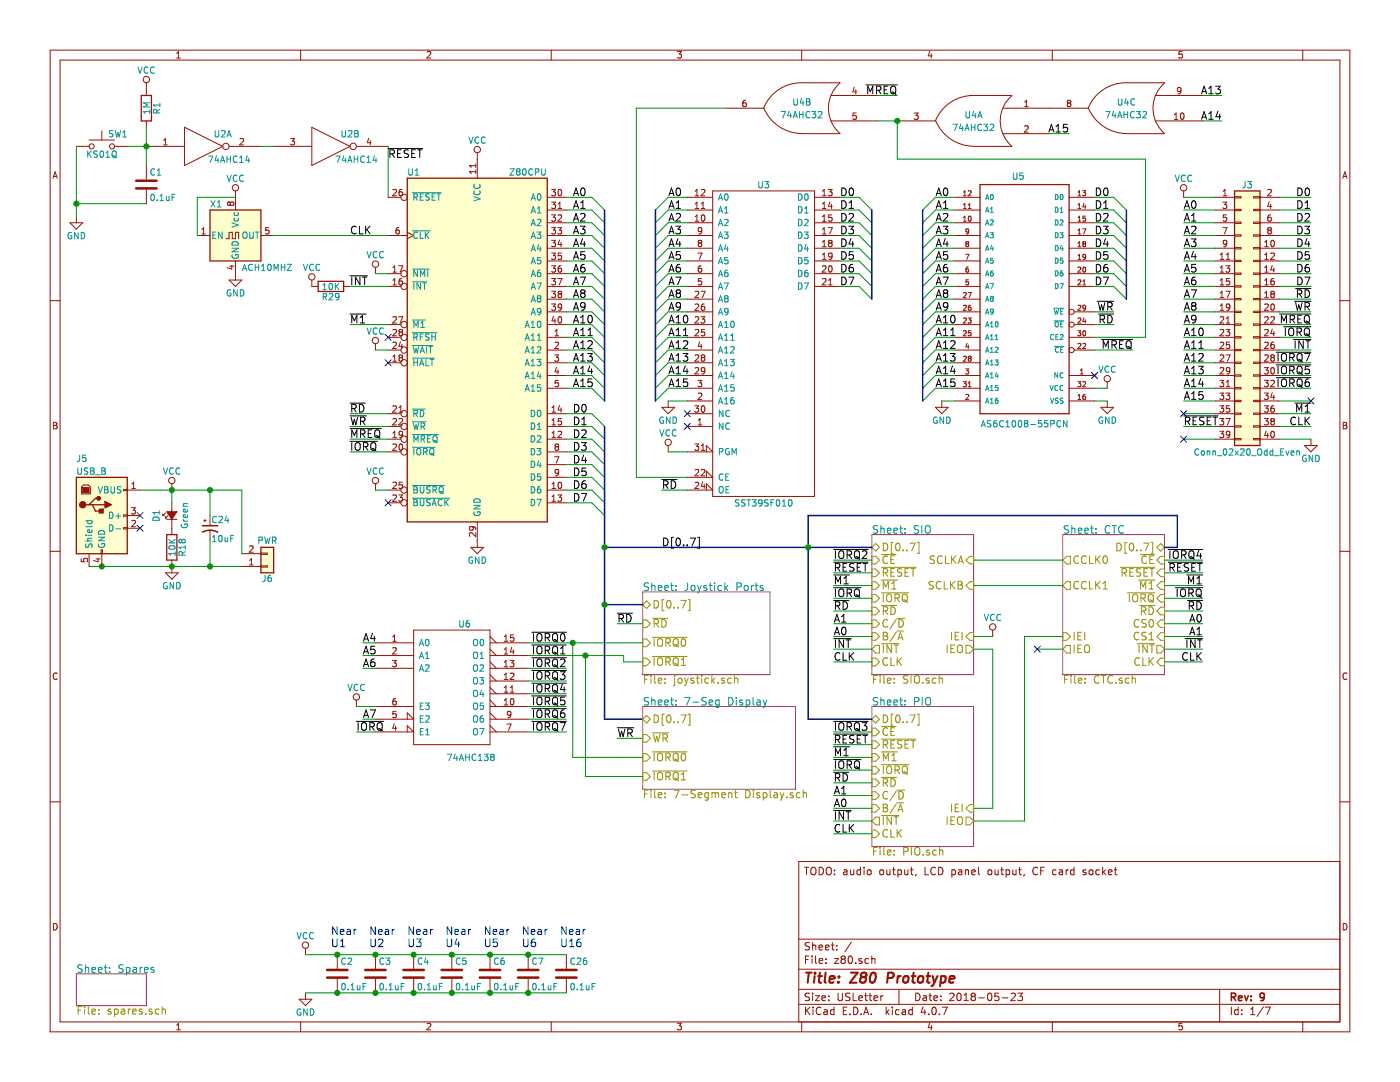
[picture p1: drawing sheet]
EESchema Schematic File Version 2
LIBS:power
LIBS:device
LIBS:transistors
LIBS:conn
LIBS:linear
LIBS:regul
LIBS:74xx
LIBS:cmos4000
LIBS:adc-dac
LIBS:memory
LIBS:xilinx
LIBS:microcontrollers
LIBS:dsp
LIBS:microchip
LIBS:analog_switches
LIBS:motorola
LIBS:texas
LIBS:intel
LIBS:audio
LIBS:interface
LIBS:digital-audio
LIBS:philips
LIBS:display
LIBS:cypress
LIBS:siliconi
LIBS:opto
LIBS:atmel
LIBS:contrib
LIBS:valves
LIBS:Zilog
LIBS:Oscillators
LIBS:switches
LIBS:headquarters
LIBS:z80-cache
EELAYER 25 0
EELAYER END
$Descr USLetter 11000 8500
encoding utf-8
Sheet 1 7
Title "Z80 Prototype"
Date "2018-05-23"
Rev "9"
Comp ""
Comment1 ""
Comment2 ""
Comment3 ""
Comment4 "TODO: audio output, LCD panel output, CF card socket"
$EndDescr
$Comp
L Z80CPU U1
U 1 1
P 3750 2750
F 0 "U1" H 3200 4150 50  0000 L CNN
F 1 "Z80CPU" H 4000 4150 50  0000 L CNN
F 2 "Housings_DIP:DIP-40_W15.24mm_Socket_LongPads" H 3750 3150 50  0001 C CNN
F 3 "" H 3750 3150 50  0001 C CNN
	1    3750 2750
	1    0    0    -1  
$EndComp
$Comp
L GND #PWR01
U 1 1
P 3750 4250
F 0 "#PWR01" H 3750 4000 50  0001 C CNN
F 1 "GND" H 3750 4100 50  0000 C CNN
F 2 "" H 3750 4250 50  0001 C CNN
F 3 "" H 3750 4250 50  0001 C CNN
	1    3750 4250
	1    0    0    -1  
$EndComp
$Comp
L CXO_DIP8 X1
U 1 1
P 1850 1850
F 0 "X1" H 1650 2100 50  0000 L CNN
F 1 "ACH10MHZ" H 1900 1600 50  0000 L CNN
F 2 "Oscillators:Oscillator_DIP-8" H 2300 1500 50  0001 C CNN
F 3 "http://www.abracon.com/Oscillators/ACH.pdf" H 1750 1850 50  0001 C CNN
	1    1850 1850
	1    0    0    -1  
$EndComp
$Comp
L SW_Push SW1
U 1 1
P 800 1150
F 0 "SW1" H 850 1250 50  0000 L CNN
F 1 "KS01Q" H 800 1090 50  0000 C CNN
F 2 "z80_footprints:KS-01Q-02" H 800 1350 50  0001 C CNN
F 3 "" H 800 1350 50  0001 C CNN
	1    800  1150
	1    0    0    -1  
$EndComp
$Comp
L 74HC14 U2
U 1 1
P 1600 1150
F 0 "U2" H 1750 1250 50  0000 C CNN
F 1 "74AHC14" H 1800 1050 50  0000 C CNN
F 2 "Housings_DIP:DIP-14_W7.62mm_LongPads" H 1600 1150 50  0001 C CNN
F 3 "http://www.ti.com/lit/ds/symlink/sn74ahc14.pdf" H 1600 1150 50  0001 C CNN
	1    1600 1150
	1    0    0    -1  
$EndComp
$Comp
L GND #PWR02
U 1 1
P 600 1700
F 0 "#PWR02" H 600 1450 50  0001 C CNN
F 1 "GND" H 600 1550 50  0000 C CNN
F 2 "" H 600 1700 50  0001 C CNN
F 3 "" H 600 1700 50  0001 C CNN
	1    600  1700
	1    0    0    -1  
$EndComp
$Comp
L C C1
U 1 1
P 1150 1450
F 0 "C1" H 1175 1550 50  0000 L CNN
F 1 "0.1uF" H 1175 1350 50  0000 L CNN
F 2 "Capacitors_THT:C_Disc_D4.3mm_W1.9mm_P5.00mm" H 1188 1300 50  0001 C CNN
F 3 "" H 1150 1450 50  0001 C CNN
	1    1150 1450
	1    0    0    -1  
$EndComp
$Comp
L R R1
U 1 1
P 1150 850
F 0 "R1" V 1230 850 50  0000 C CNN
F 1 "1M" V 1150 850 50  0000 C CNN
F 2 "Resistors_THT:R_Axial_DIN0204_L3.6mm_D1.6mm_P5.08mm_Horizontal" V 1080 850 50  0001 C CNN
F 3 "" H 1150 850 50  0001 C CNN
	1    1150 850 
	1    0    0    -1  
$EndComp
$Comp
L GND #PWR03
U 1 1
P 1850 2150
F 0 "#PWR03" H 1850 1900 50  0001 C CNN
F 1 "GND" H 1850 2000 50  0000 C CNN
F 2 "" H 1850 2150 50  0001 C CNN
F 3 "" H 1850 2150 50  0001 C CNN
	1    1850 2150
	1    0    0    -1  
$EndComp
$Comp
L C C2
U 1 1
P 2650 7650
F 0 "C2" H 2675 7750 50  0000 L CNN
F 1 "0.1uF" H 2675 7550 50  0000 L CNN
F 2 "Capacitors_THT:C_Disc_D4.3mm_W1.9mm_P5.00mm" H 2688 7500 50  0001 C CNN
F 3 "" H 2650 7650 50  0001 C CNN
	1    2650 7650
	1    0    0    -1  
$EndComp
$Comp
L GND #PWR04
U 1 1
P 2400 7800
F 0 "#PWR04" H 2400 7550 50  0001 C CNN
F 1 "GND" H 2400 7650 50  0000 C CNN
F 2 "" H 2400 7800 50  0001 C CNN
F 3 "" H 2400 7800 50  0001 C CNN
	1    2400 7800
	1    0    0    -1  
$EndComp
$Comp
L C C3
U 1 1
P 2950 7650
F 0 "C3" H 2975 7750 50  0000 L CNN
F 1 "0.1uF" H 2975 7550 50  0000 L CNN
F 2 "Capacitors_THT:C_Disc_D4.3mm_W1.9mm_P5.00mm" H 2988 7500 50  0001 C CNN
F 3 "" H 2950 7650 50  0001 C CNN
	1    2950 7650
	1    0    0    -1  
$EndComp
$Comp
L VCC #PWR05
U 1 1
P 3750 1250
F 0 "#PWR05" H 3750 1100 50  0001 C CNN
F 1 "VCC" H 3750 1400 50  0000 C CNN
F 2 "" H 3750 1250 50  0001 C CNN
F 3 "" H 3750 1250 50  0001 C CNN
	1    3750 1250
	1    0    0    -1  
$EndComp
$Comp
L VCC #PWR06
U 1 1
P 1850 1550
F 0 "#PWR06" H 1850 1400 50  0001 C CNN
F 1 "VCC" H 1850 1700 50  0000 C CNN
F 2 "" H 1850 1550 50  0001 C CNN
F 3 "" H 1850 1550 50  0001 C CNN
	1    1850 1550
	1    0    0    -1  
$EndComp
$Comp
L VCC #PWR07
U 1 1
P 1150 700
F 0 "#PWR07" H 1150 550 50  0001 C CNN
F 1 "VCC" H 1150 850 50  0000 C CNN
F 2 "" H 1150 700 50  0001 C CNN
F 3 "" H 1150 700 50  0001 C CNN
	1    1150 700 
	1    0    0    -1  
$EndComp
$Comp
L VCC #PWR08
U 1 1
P 2400 7500
F 0 "#PWR08" H 2400 7350 50  0001 C CNN
F 1 "VCC" H 2400 7650 50  0000 C CNN
F 2 "" H 2400 7500 50  0001 C CNN
F 3 "" H 2400 7500 50  0001 C CNN
	1    2400 7500
	1    0    0    -1  
$EndComp
$Comp
L 74HC14 U2
U 2 1
P 2600 1150
F 0 "U2" H 2750 1250 50  0000 C CNN
F 1 "74AHC14" H 2800 1050 50  0000 C CNN
F 2 "Housings_DIP:DIP-14_W7.62mm_LongPads" H 2600 1150 50  0001 C CNN
F 3 "" H 2600 1150 50  0001 C CNN
	2    2600 1150
	1    0    0    -1  
$EndComp
NoConn ~ 3050 3950
$Comp
L VCC #PWR09
U 1 1
P 2950 3850
F 0 "#PWR09" H 2950 3700 50  0001 C CNN
F 1 "VCC" H 2950 4000 50  0000 C CNN
F 2 "" H 2950 3850 50  0001 C CNN
F 3 "" H 2950 3850 50  0001 C CNN
	1    2950 3850
	1    0    0    -1  
$EndComp
NoConn ~ 3050 2850
NoConn ~ 3050 2650
$Comp
L VCC #PWR010
U 1 1
P 2950 2750
F 0 "#PWR010" H 2950 2600 50  0001 C CNN
F 1 "VCC" H 2950 2900 50  0000 C CNN
F 2 "" H 2950 2750 50  0001 C CNN
F 3 "" H 2950 2750 50  0001 C CNN
	1    2950 2750
	1    0    0    -1  
$EndComp
$Comp
L VCC #PWR011
U 1 1
P 2950 2150
F 0 "#PWR011" H 2950 2000 50  0001 C CNN
F 1 "VCC" H 2950 2300 50  0000 C CNN
F 2 "" H 2950 2150 50  0001 C CNN
F 3 "" H 2950 2150 50  0001 C CNN
	1    2950 2150
	1    0    0    -1  
$EndComp
$Comp
L SST39SF010 U3
U 1 1
P 6000 2750
F 0 "U3" H 6000 4050 50  0000 C CNN
F 1 "SST39SF010" H 6000 1550 50  0000 C CNN
F 2 "Housings_DIP:DIP-32_W15.24mm_Socket_LongPads" H 6000 3050 50  0001 C CNN
F 3 "" H 6000 3050 50  0001 C CNN
	1    6000 2750
	1    0    0    -1  
$EndComp
NoConn ~ 5400 3350
NoConn ~ 5400 3250
$Comp
L GND #PWR012
U 1 1
P 5250 3150
F 0 "#PWR012" H 5250 2900 50  0001 C CNN
F 1 "GND" H 5250 3000 50  0000 C CNN
F 2 "" H 5250 3150 50  0001 C CNN
F 3 "" H 5250 3150 50  0001 C CNN
	1    5250 3150
	1    0    0    -1  
$EndComp
Text Label 4500 1550 0    60   ~ 0
A0
Text Label 4500 1650 0    60   ~ 0
A1
Text Label 4500 1750 0    60   ~ 0
A2
Text Label 4500 1850 0    60   ~ 0
A3
Text Label 4500 1950 0    60   ~ 0
A4
Text Label 4500 2050 0    60   ~ 0
A5
Text Label 4500 2150 0    60   ~ 0
A6
Text Label 4500 2250 0    60   ~ 0
A7
Text Label 4500 2350 0    60   ~ 0
A8
Text Label 4500 2450 0    60   ~ 0
A9
Text Label 4500 2550 0    60   ~ 0
A10
Text Label 4500 2650 0    60   ~ 0
A11
Text Label 4500 2750 0    60   ~ 0
A12
Text Label 4500 2850 0    60   ~ 0
A13
Text Label 4500 2950 0    60   ~ 0
A14
Text Label 4500 3050 0    60   ~ 0
A15
Entry Wire Line
	4650 1550 4750 1650
Entry Wire Line
	4650 1650 4750 1750
Entry Wire Line
	4650 1750 4750 1850
Entry Wire Line
	4650 1850 4750 1950
Entry Wire Line
	4650 1950 4750 2050
Entry Wire Line
	4650 2050 4750 2150
Entry Wire Line
	4650 2150 4750 2250
Entry Wire Line
	4650 2250 4750 2350
Entry Wire Line
	4650 2350 4750 2450
Entry Wire Line
	4650 2450 4750 2550
Entry Wire Line
	4650 2550 4750 2650
Entry Wire Line
	4650 2650 4750 2750
Entry Wire Line
	4650 2750 4750 2850
Entry Wire Line
	4650 2850 4750 2950
Entry Wire Line
	4650 2950 4750 3050
Entry Wire Line
	4650 3050 4750 3150
Entry Wire Line
	5150 1650 5250 1550
Entry Wire Line
	5150 1750 5250 1650
Entry Wire Line
	5150 1850 5250 1750
Entry Wire Line
	5150 1950 5250 1850
Entry Wire Line
	5150 2050 5250 1950
Entry Wire Line
	5150 2150 5250 2050
Entry Wire Line
	5150 2250 5250 2150
Entry Wire Line
	5150 2350 5250 2250
Entry Wire Line
	5150 2450 5250 2350
Entry Wire Line
	5150 2550 5250 2450
Entry Wire Line
	5150 2650 5250 2550
Entry Wire Line
	5150 2750 5250 2650
Entry Wire Line
	5150 2850 5250 2750
Entry Wire Line
	5150 2950 5250 2850
Text Label 5250 1550 0    60   ~ 0
A0
Text Label 5250 1650 0    60   ~ 0
A1
Text Label 5250 1750 0    60   ~ 0
A2
Text Label 5250 1850 0    60   ~ 0
A3
Text Label 5250 1950 0    60   ~ 0
A4
Text Label 5250 2050 0    60   ~ 0
A5
Text Label 5250 2150 0    60   ~ 0
A6
Text Label 5250 2250 0    60   ~ 0
A7
Text Label 5250 2350 0    60   ~ 0
A8
Text Label 5250 2450 0    60   ~ 0
A9
Text Label 5250 2550 0    60   ~ 0
A10
Text Label 5250 2650 0    60   ~ 0
A11
Text Label 5250 2750 0    60   ~ 0
A12
Text Label 5250 2850 0    60   ~ 0
A13
$Comp
L VCC #PWR013
U 1 1
P 5250 3550
F 0 "#PWR013" H 5250 3400 50  0001 C CNN
F 1 "VCC" H 5250 3700 50  0000 C CNN
F 2 "" H 5250 3550 50  0001 C CNN
F 3 "" H 5250 3550 50  0001 C CNN
	1    5250 3550
	1    0    0    -1  
$EndComp
Text Label 4500 3250 0    60   ~ 0
D0
Text Label 4500 3350 0    60   ~ 0
D1
Text Label 4500 3450 0    60   ~ 0
D2
Text Label 4500 3550 0    60   ~ 0
D3
Text Label 4500 3650 0    60   ~ 0
D4
Text Label 4500 3750 0    60   ~ 0
D5
Text Label 4500 3850 0    60   ~ 0
D6
Text Label 4500 3950 0    60   ~ 0
D7
Entry Wire Line
	4650 3250 4750 3350
Entry Wire Line
	4650 3350 4750 3450
Entry Wire Line
	4650 3450 4750 3550
Entry Wire Line
	4650 3550 4750 3650
Entry Wire Line
	4650 3650 4750 3750
Entry Wire Line
	4650 3750 4750 3850
Entry Wire Line
	4650 3850 4750 3950
Entry Wire Line
	4650 3950 4750 4050
Entry Wire Line
	6750 1550 6850 1650
Entry Wire Line
	6750 1650 6850 1750
Entry Wire Line
	6750 1750 6850 1850
Entry Wire Line
	6750 1850 6850 1950
Entry Wire Line
	6750 1950 6850 2050
Entry Wire Line
	6750 2050 6850 2150
Entry Wire Line
	6750 2150 6850 2250
Entry Wire Line
	6750 2250 6850 2350
Text Label 6600 1550 0    60   ~ 0
D0
Text Label 6600 1650 0    60   ~ 0
D1
Text Label 6600 1750 0    60   ~ 0
D2
Text Label 6600 1850 0    60   ~ 0
D3
Text Label 6600 1950 0    60   ~ 0
D4
Text Label 6600 2050 0    60   ~ 0
D5
Text Label 6600 2150 0    60   ~ 0
D6
Text Label 6600 2250 0    60   ~ 0
D7
$Comp
L C C4
U 1 1
P 3250 7650
F 0 "C4" H 3275 7750 50  0000 L CNN
F 1 "0.1uF" H 3275 7550 50  0000 L CNN
F 2 "Capacitors_THT:C_Disc_D4.3mm_W1.9mm_P5.00mm" H 3288 7500 50  0001 C CNN
F 3 "" H 3250 7650 50  0001 C CNN
	1    3250 7650
	1    0    0    -1  
$EndComp
Text Notes 2600 7450 0    60   ~ 0
Near\nU1
Text Notes 2900 7450 0    60   ~ 0
Near\nU2
Text Notes 3200 7450 0    60   ~ 0
Near\nU3
$Comp
L 74LS32 U4
U 1 1
P 7650 950
F 0 "U4" H 7650 1000 50  0000 C CNN
F 1 "74AHC32" H 7650 900 50  0000 C CNN
F 2 "Housings_DIP:DIP-14_W7.62mm_LongPads" H 7650 950 50  0001 C CNN
F 3 "" H 7650 950 50  0001 C CNN
	1    7650 950 
	-1   0    0    -1  
$EndComp
Text Label 2750 3250 0    60   ~ 0
~RD
Text Label 2750 3350 0    60   ~ 0
~WR
Text Label 2750 3450 0    60   ~ 0
~MREQ
Text Label 2750 3550 0    60   ~ 0
~IORQ
Text Label 7050 750  2    60   ~ 0
~MREQ
Text Label 5200 3850 0    60   ~ 0
~RD
Text Label 8400 1050 2    60   ~ 0
A15
$Comp
L C C5
U 1 1
P 3550 7650
F 0 "C5" H 3575 7750 50  0000 L CNN
F 1 "0.1uF" H 3575 7550 50  0000 L CNN
F 2 "Capacitors_THT:C_Disc_D4.3mm_W1.9mm_P5.00mm" H 3588 7500 50  0001 C CNN
F 3 "" H 3550 7650 50  0001 C CNN
	1    3550 7650
	1    0    0    -1  
$EndComp
Text Notes 3500 7450 0    60   ~ 0
Near\nU4
$Comp
L 74LS32 U4
U 2 1
P 6300 850
F 0 "U4" H 6300 900 50  0000 C CNN
F 1 "74AHC32" H 6300 800 50  0000 C CNN
F 2 "Housings_DIP:DIP-14_W7.62mm_LongPads" H 6300 850 50  0001 C CNN
F 3 "" H 6300 850 50  0001 C CNN
	2    6300 850 
	-1   0    0    -1  
$EndComp
Text Label 9600 750  2    60   ~ 0
A13
$Comp
L AS6C1008-55SIN U5
U 1 1
P 8000 1450
F 0 "U5" H 8000 1489 50  0000 C BNN
F 1 "AS6C1008-55PCN" H 8050 -400 50  0000 C TNN
F 2 "Housings_DIP:DIP-32_W15.24mm_Socket_LongPads" H 8000 1450 50  0001 L BNN
F 3 "Alliance Memory" H 8000 1450 50  0001 L BNN
F 4 "AS6C1008 Series 1-Mbit 128Kx8 55ns CMOS Static RAM" H 8000 1450 50  0001 L BNN "Description"
	1    8000 1450
	1    0    0    -1  
$EndComp
$Comp
L GND #PWR014
U 1 1
P 8700 3150
F 0 "#PWR014" H 8700 2900 50  0001 C CNN
F 1 "GND" H 8700 3000 50  0000 C CNN
F 2 "" H 8700 3150 50  0001 C CNN
F 3 "" H 8700 3150 50  0001 C CNN
	1    8700 3150
	1    0    0    -1  
$EndComp
$Comp
L VCC #PWR015
U 1 1
P 8700 3050
F 0 "#PWR015" H 8700 2900 50  0001 C CNN
F 1 "VCC" H 8700 3200 50  0000 C CNN
F 2 "" H 8700 3050 50  0001 C CNN
F 3 "" H 8700 3050 50  0001 C CNN
	1    8700 3050
	1    0    0    -1  
$EndComp
$Comp
L GND #PWR016
U 1 1
P 7400 3150
F 0 "#PWR016" H 7400 2900 50  0001 C CNN
F 1 "GND" H 7400 3000 50  0000 C CNN
F 2 "" H 7400 3150 50  0001 C CNN
F 3 "" H 7400 3150 50  0001 C CNN
	1    7400 3150
	1    0    0    -1  
$EndComp
Entry Wire Line
	8750 1550 8850 1650
Entry Wire Line
	8750 1650 8850 1750
Entry Wire Line
	8750 1750 8850 1850
Entry Wire Line
	8750 1850 8850 1950
Entry Wire Line
	8750 1950 8850 2050
Entry Wire Line
	8750 2050 8850 2150
Entry Wire Line
	8750 2150 8850 2250
Entry Wire Line
	8750 2250 8850 2350
Text Label 8600 1550 0    60   ~ 0
D0
Text Label 8600 1650 0    60   ~ 0
D1
Text Label 8600 1750 0    60   ~ 0
D2
Text Label 8600 1850 0    60   ~ 0
D3
Text Label 8600 1950 0    60   ~ 0
D4
Text Label 8600 2050 0    60   ~ 0
D5
Text Label 8600 2150 0    60   ~ 0
D6
Text Label 8600 2250 0    60   ~ 0
D7
Entry Wire Line
	7250 1650 7350 1550
Entry Wire Line
	7250 1750 7350 1650
Entry Wire Line
	7250 1850 7350 1750
Entry Wire Line
	7250 1950 7350 1850
Entry Wire Line
	7250 2050 7350 1950
Entry Wire Line
	7250 2150 7350 2050
Entry Wire Line
	7250 2250 7350 2150
Entry Wire Line
	7250 2350 7350 2250
Entry Wire Line
	7250 2450 7350 2350
Entry Wire Line
	7250 2550 7350 2450
Entry Wire Line
	7250 2650 7350 2550
Entry Wire Line
	7250 2750 7350 2650
Entry Wire Line
	7250 2850 7350 2750
Entry Wire Line
	7250 2950 7350 2850
Text Label 7350 1550 0    60   ~ 0
A0
Text Label 7350 1650 0    60   ~ 0
A1
Text Label 7350 1750 0    60   ~ 0
A2
Text Label 7350 1850 0    60   ~ 0
A3
Text Label 7350 1950 0    60   ~ 0
A4
Text Label 7350 2050 0    60   ~ 0
A5
Text Label 7350 2150 0    60   ~ 0
A6
Text Label 7350 2250 0    60   ~ 0
A7
Text Label 7350 2350 0    60   ~ 0
A8
Text Label 7350 2450 0    60   ~ 0
A9
Text Label 7350 2550 0    60   ~ 0
A10
Text Label 7350 2650 0    60   ~ 0
A11
Text Label 7350 2750 0    60   ~ 0
A12
Text Label 7350 2850 0    60   ~ 0
A13
Entry Wire Line
	7250 3050 7350 2950
Entry Wire Line
	7250 3150 7350 3050
Text Label 7350 2950 0    60   ~ 0
A14
Text Label 7350 3050 0    60   ~ 0
A15
Entry Wire Line
	5150 3050 5250 2950
Entry Wire Line
	5150 3150 5250 3050
Text Label 5250 2950 0    60   ~ 0
A14
Text Label 5250 3050 0    60   ~ 0
A15
Text Label 8750 2450 2    60   ~ 0
~WR
Text Label 8750 2550 2    60   ~ 0
~RD
NoConn ~ 8600 2950
$Comp
L C C6
U 1 1
P 3850 7650
F 0 "C6" H 3875 7750 50  0000 L CNN
F 1 "0.1uF" H 3875 7550 50  0000 L CNN
F 2 "Capacitors_THT:C_Disc_D4.3mm_W1.9mm_P5.00mm" H 3888 7500 50  0001 C CNN
F 3 "" H 3850 7650 50  0001 C CNN
	1    3850 7650
	1    0    0    -1  
$EndComp
Text Notes 3800 7450 0    60   ~ 0
Near\nU5
Text Label 8900 2750 2    60   ~ 0
~MREQ
Text Label 2800 5750 0    60   ~ 0
~IORQ
$Comp
L C C7
U 1 1
P 4150 7650
F 0 "C7" H 4175 7750 50  0000 L CNN
F 1 "0.1uF" H 4175 7550 50  0000 L CNN
F 2 "Capacitors_THT:C_Disc_D4.3mm_W1.9mm_P5.00mm" H 4188 7500 50  0001 C CNN
F 3 "" H 4150 7650 50  0001 C CNN
	1    4150 7650
	1    0    0    -1  
$EndComp
Text Notes 4100 7450 0    60   ~ 0
Near\nU6
$Comp
L 74LS138 U6
U 1 1
P 3550 5400
F 0 "U6" H 3650 5900 50  0000 C CNN
F 1 "74AHC138" H 3700 4851 50  0000 C CNN
F 2 "Housings_DIP:DIP-16_W7.62mm_LongPads" H 3550 5400 50  0001 C CNN
F 3 "" H 3550 5400 50  0001 C CNN
	1    3550 5400
	1    0    0    -1  
$EndComp
Text Label 2850 5050 0    60   ~ 0
A4
Text Label 2850 5150 0    60   ~ 0
A5
Text Label 2850 5250 0    60   ~ 0
A6
Wire Wire Line
	2150 1850 3050 1850
Wire Wire Line
	1000 1150 1150 1150
Wire Wire Line
	3050 1150 3050 1550
Connection ~ 1150 1150
Wire Wire Line
	1150 1000 1150 1300
Wire Wire Line
	600  1150 600  1700
Wire Wire Line
	600  1600 1150 1600
Wire Wire Line
	1850 1550 1550 1550
Wire Wire Line
	1550 1550 1550 1850
Connection ~ 600  1600
Connection ~ 2650 7500
Connection ~ 2650 7800
Wire Wire Line
	2950 3850 3050 3850
Wire Wire Line
	3050 2750 2950 2750
Wire Wire Line
	3050 2150 2950 2150
Wire Wire Line
	5250 3150 5400 3150
Wire Wire Line
	4450 1550 4650 1550
Wire Wire Line
	4450 1650 4650 1650
Wire Wire Line
	4450 1750 4650 1750
Wire Wire Line
	4450 1850 4650 1850
Wire Wire Line
	4450 1950 4650 1950
Wire Wire Line
	4450 2050 4650 2050
Wire Wire Line
	4450 2150 4650 2150
Wire Wire Line
	4450 2250 4650 2250
Wire Wire Line
	4450 2350 4650 2350
Wire Wire Line
	4450 2450 4650 2450
Wire Wire Line
	4450 2550 4650 2550
Wire Wire Line
	4450 2650 4650 2650
Wire Wire Line
	4450 2750 4650 2750
Wire Wire Line
	4450 2850 4650 2850
Wire Wire Line
	4450 2950 4650 2950
Wire Wire Line
	4450 3050 4650 3050
Wire Wire Line
	5400 1550 5250 1550
Wire Wire Line
	5400 1650 5250 1650
Wire Wire Line
	5400 1750 5250 1750
Wire Wire Line
	5400 1850 5250 1850
Wire Wire Line
	5400 1950 5250 1950
Wire Wire Line
	5400 2050 5250 2050
Wire Wire Line
	5400 2150 5250 2150
Wire Wire Line
	5400 2250 5250 2250
Wire Wire Line
	5400 2350 5250 2350
Wire Wire Line
	5400 2450 5250 2450
Wire Wire Line
	5400 2550 5250 2550
Wire Wire Line
	5400 2650 5250 2650
Wire Wire Line
	5400 2750 5250 2750
Wire Wire Line
	5400 2850 5250 2850
Wire Wire Line
	5400 3550 5250 3550
Wire Wire Line
	4450 3250 4650 3250
Wire Wire Line
	4450 3350 4650 3350
Wire Wire Line
	4450 3450 4650 3450
Wire Wire Line
	4450 3550 4650 3550
Wire Wire Line
	4450 3650 4650 3650
Wire Wire Line
	4450 3750 4650 3750
Wire Wire Line
	4450 3850 4650 3850
Wire Wire Line
	4450 3950 4650 3950
Wire Wire Line
	6600 1550 6750 1550
Wire Wire Line
	6600 1650 6750 1650
Wire Wire Line
	6600 1750 6750 1750
Wire Wire Line
	6600 1850 6750 1850
Wire Wire Line
	6600 1950 6750 1950
Wire Wire Line
	6600 2050 6750 2050
Wire Wire Line
	6600 2150 6750 2150
Wire Wire Line
	6600 2250 6750 2250
Wire Bus Line
	6850 1650 6850 2350
Wire Bus Line
	5150 1650 5150 3150
Connection ~ 2950 7500
Connection ~ 2950 7800
Wire Wire Line
	2750 3250 3050 3250
Wire Wire Line
	2750 3350 3050 3350
Wire Wire Line
	2750 3450 3050 3450
Wire Wire Line
	2750 3550 3050 3550
Wire Wire Line
	6900 750  7050 750 
Wire Wire Line
	8250 1050 8400 1050
Wire Wire Line
	5400 3850 5200 3850
Connection ~ 3250 7500
Connection ~ 3250 7800
Wire Wire Line
	9450 750  9600 750 
Wire Wire Line
	5000 3750 5400 3750
Wire Wire Line
	8600 3150 8700 3150
Wire Wire Line
	8700 3050 8600 3050
Wire Wire Line
	7500 3150 7400 3150
Wire Wire Line
	8600 1550 8750 1550
Wire Wire Line
	8600 1650 8750 1650
Wire Wire Line
	8600 1750 8750 1750
Wire Wire Line
	8600 1850 8750 1850
Wire Wire Line
	8600 1950 8750 1950
Wire Wire Line
	8600 2050 8750 2050
Wire Wire Line
	8600 2150 8750 2150
Wire Wire Line
	8600 2250 8750 2250
Wire Bus Line
	8850 1650 8850 2350
Wire Wire Line
	7500 1550 7350 1550
Wire Wire Line
	7500 1650 7350 1650
Wire Wire Line
	7500 1750 7350 1750
Wire Wire Line
	7500 1850 7350 1850
Wire Wire Line
	7500 1950 7350 1950
Wire Wire Line
	7500 2050 7350 2050
Wire Wire Line
	7500 2150 7350 2150
Wire Wire Line
	7500 2250 7350 2250
Wire Wire Line
	7500 2350 7350 2350
Wire Wire Line
	7500 2450 7350 2450
Wire Wire Line
	7500 2550 7350 2550
Wire Wire Line
	7500 2650 7350 2650
Wire Wire Line
	7500 2750 7350 2750
Wire Wire Line
	7500 2850 7350 2850
Wire Bus Line
	7250 1650 7250 3150
Wire Wire Line
	7500 2950 7350 2950
Wire Wire Line
	7500 3050 7350 3050
Wire Wire Line
	5400 2950 5250 2950
Wire Wire Line
	5400 3050 5250 3050
Wire Wire Line
	8600 2550 8750 2550
Wire Wire Line
	8600 2450 8750 2450
Connection ~ 3550 7500
Connection ~ 3550 7800
Wire Wire Line
	8600 2750 8900 2750
Wire Wire Line
	8600 2650 9000 2650
Wire Wire Line
	2150 1150 2050 1150
Wire Wire Line
	2950 5750 2800 5750
Connection ~ 3850 7500
Connection ~ 3850 7800
Wire Wire Line
	2950 5050 2850 5050
Wire Wire Line
	2950 5150 2850 5150
Wire Wire Line
	2950 5250 2850 5250
Wire Wire Line
	7050 950  7050 1250
Connection ~ 7050 950 
Wire Wire Line
	5700 850  5000 850 
Wire Wire Line
	5000 850  5000 3750
Wire Wire Line
	7050 1250 9000 1250
Wire Wire Line
	9000 1250 9000 2650
Wire Wire Line
	7050 950  6900 950 
$Comp
L LED_Small_ALT D1
U 1 1
P 1350 4050
F 0 "D1" H 1300 4175 50  0000 L CNN
F 1 "Green" H 1350 3952 50  0000 C CNN
F 2 "LEDs:LED_D5.0mm" V 1350 4050 50  0001 C CNN
F 3 "" V 1350 4050 50  0001 C CNN
	1    1350 4050
	0    -1   -1   0   
$EndComp
$Comp
L GND #PWR017
U 1 1
P 1350 4450
F 0 "#PWR017" H 1350 4200 50  0001 C CNN
F 1 "GND" H 1350 4300 50  0000 C CNN
F 2 "" H 1350 4450 50  0001 C CNN
F 3 "" H 1350 4450 50  0001 C CNN
	1    1350 4450
	1    0    0    -1  
$EndComp
$Comp
L VCC #PWR018
U 1 1
P 1350 3850
F 0 "#PWR018" H 1350 3700 50  0001 C CNN
F 1 "VCC" H 1350 4000 50  0000 C CNN
F 2 "" H 1350 3850 50  0001 C CNN
F 3 "" H 1350 3850 50  0001 C CNN
	1    1350 3850
	1    0    0    -1  
$EndComp
$Comp
L R R18
U 1 1
P 1350 4300
F 0 "R18" V 1430 4300 50  0000 C CNN
F 1 "10K" V 1350 4300 50  0000 C CNN
F 2 "Resistors_THT:R_Axial_DIN0204_L3.6mm_D1.6mm_P5.08mm_Horizontal" V 1280 4300 50  0001 C CNN
F 3 "" H 1350 4300 50  0001 C CNN
	1    1350 4300
	1    0    0    -1  
$EndComp
Wire Wire Line
	3050 2550 2750 2550
Text Label 2750 2250 0    60   ~ 0
~INT
Text Label 2750 2550 0    60   ~ 0
~M1
Text Label 3050 1250 0    60   ~ 0
~RESET
Wire Wire Line
	4150 5250 4450 5250
Text Label 2750 1850 0    60   ~ 0
CLK
Text Label 2850 5650 0    60   ~ 0
A7
Wire Wire Line
	2950 5650 2850 5650
$Comp
L VCC #PWR019
U 1 1
P 2800 5550
F 0 "#PWR019" H 2800 5400 50  0001 C CNN
F 1 "VCC" H 2800 5700 50  0000 C CNN
F 2 "" H 2800 5550 50  0001 C CNN
F 3 "" H 2800 5550 50  0001 C CNN
	1    2800 5550
	1    0    0    -1  
$EndComp
Wire Wire Line
	2950 5550 2800 5550
Text Label 4450 5050 2    60   ~ 0
~IORQ0
Text Label 4450 5150 2    60   ~ 0
~IORQ1
Text Label 4450 5250 2    60   ~ 0
~IORQ2
Wire Wire Line
	700  4450 1900 4450
Connection ~ 800  4450
Wire Wire Line
	1100 3850 1900 3850
NoConn ~ 1100 4050
NoConn ~ 1100 4150
$Comp
L Conn_01x02 J6
U 1 1
P 2100 4450
F 0 "J6" H 2100 4550 50  0000 C CNN
F 1 "PWR" H 2100 4250 50  0000 C CNN
F 2 "Pin_Headers:Pin_Header_Straight_2x01_Pitch2.54mm" H 2100 4450 50  0001 C CNN
F 3 "" H 2100 4450 50  0001 C CNN
	1    2100 4450
	1    0    0    1   
$EndComp
Connection ~ 1350 4450
Wire Wire Line
	1350 3850 1350 3950
Wire Wire Line
	1900 3850 1900 4350
Connection ~ 1350 3850
$Comp
L CP1_Small C24
U 1 1
P 1650 4150
F 0 "C24" H 1660 4220 50  0000 L CNN
F 1 "10uF" H 1660 4070 50  0000 L CNN
F 2 "Capacitors_THT:C_Disc_D4.3mm_W1.9mm_P5.00mm" H 1650 4150 50  0001 C CNN
F 3 "" H 1650 4150 50  0001 C CNN
	1    1650 4150
	1    0    0    -1  
$EndComp
Wire Wire Line
	1650 4050 1650 3850
Connection ~ 1650 3850
Wire Wire Line
	1650 4250 1650 4450
Connection ~ 1650 4450
$Sheet
S 5050 4650 1000 650 
U 59D68A0C
F0 "Joystick Ports" 60
F1 "joystick.sch" 60
F2 "~RD" I L 5050 4900 60 
F3 "~IORQ0" I L 5050 5050 60 
F4 "~IORQ1" I L 5050 5200 60 
F5 "D[0..7]" B L 5050 4750 60 
$EndSheet
Wire Wire Line
	4150 5050 5050 5050
Wire Wire Line
	4150 5150 4900 5150
Wire Wire Line
	4150 5350 4450 5350
Text Label 4450 5350 2    60   ~ 0
~IORQ3
Wire Wire Line
	5050 4900 4850 4900
Text Label 4850 4900 0    60   ~ 0
~RD
Wire Bus Line
	4750 5650 5050 5650
Wire Bus Line
	4750 4750 5050 4750
Wire Wire Line
	5050 5800 4850 5800
Text Label 4850 5800 0    60   ~ 0
~WR
Wire Wire Line
	4900 5150 4900 5200
Wire Wire Line
	4900 5200 5050 5200
Connection ~ 4500 5050
Connection ~ 4600 5150
$Sheet
S 5050 5550 1200 650 
U 59D6B088
F0 "7-Seg Display" 60
F1 "7-Segment Display.sch" 60
F2 "~WR" I L 5050 5800 60 
F3 "~IORQ0" I L 5050 5950 60 
F4 "~IORQ1" I L 5050 6100 60 
F5 "D[0..7]" B L 5050 5650 60 
$EndSheet
Wire Wire Line
	4500 5050 4500 5950
Wire Wire Line
	4500 5950 5050 5950
Wire Wire Line
	4600 5150 4600 6100
Wire Wire Line
	4600 6100 5050 6100
Wire Bus Line
	4750 3350 4750 5650
Connection ~ 4750 4750
$Sheet
S 6850 4200 800  1100
U 59D78476
F0 "SIO" 60
F1 "SIO.sch" 60
F2 "~CE" I L 6850 4400 60 
F3 "~RESET" I L 6850 4500 60 
F4 "~M1" I L 6850 4600 60 
F5 "~IORQ" I L 6850 4700 60 
F6 "~RD" I L 6850 4800 60 
F7 "~INT" O L 6850 5100 60 
F8 "IEI" I R 7650 5000 60 
F9 "IEO" O R 7650 5100 60 
F10 "CLK" I L 6850 5200 60 
F11 "D[0..7]" B L 6850 4300 60 
F12 "C/~D" I L 6850 4900 60 
F13 "B/~A" I L 6850 5000 60 
F14 "SCLKA" I R 7650 4400 60 
F15 "SCLKB" I R 7650 4600 60 
$EndSheet
Wire Bus Line
	4750 4300 6850 4300
Connection ~ 4750 4300
Wire Wire Line
	6850 4400 6550 4400
Text Label 6550 4400 0    60   ~ 0
~IORQ2
Wire Wire Line
	6850 4500 6550 4500
Wire Wire Line
	6850 4600 6550 4600
Wire Wire Line
	6850 4700 6550 4700
Wire Wire Line
	6850 4800 6550 4800
Text Label 6550 4500 0    60   ~ 0
~RESET
Text Label 6550 4600 0    60   ~ 0
~M1
Text Label 6550 4700 0    60   ~ 0
~IORQ
Text Label 6550 4800 0    60   ~ 0
~RD
Wire Wire Line
	6850 5100 6550 5100
Wire Wire Line
	6850 5200 6550 5200
Text Label 6550 5100 0    60   ~ 0
~INT
Text Label 6550 5200 0    60   ~ 0
CLK
$Comp
L VCC #PWR020
U 1 1
P 7800 5000
F 0 "#PWR020" H 7800 4850 50  0001 C CNN
F 1 "VCC" H 7800 5150 50  0000 C CNN
F 2 "" H 7800 5000 50  0001 C CNN
F 3 "" H 7800 5000 50  0001 C CNN
	1    7800 5000
	1    0    0    -1  
$EndComp
Wire Wire Line
	7650 5100 7800 5100
Wire Bus Line
	4750 1650 4750 3150
Wire Wire Line
	7800 5000 7650 5000
Wire Wire Line
	6850 4900 6550 4900
Wire Wire Line
	6850 5000 6550 5000
Text Label 6550 4900 0    60   ~ 0
A1
Text Label 6550 5000 0    60   ~ 0
A0
$Sheet
S 6850 5550 800  1100
U 59D81490
F0 "PIO" 60
F1 "PIO.sch" 60
F2 "D[0..7]" B L 6850 5650 60 
F3 "~CE" I L 6850 5750 60 
F4 "~M1" I L 6850 5950 60 
F5 "~IORQ" I L 6850 6050 60 
F6 "~RD" I L 6850 6150 60 
F7 "C/~D" I L 6850 6250 60 
F8 "B/~A" I L 6850 6350 60 
F9 "~INT" O L 6850 6450 60 
F10 "IEI" I R 7650 6350 60 
F11 "IEO" O R 7650 6450 60 
F12 "CLK" I L 6850 6550 60 
F13 "~RESET" I L 6850 5850 60 
$EndSheet
Wire Wire Line
	2400 7500 4450 7500
Wire Wire Line
	2400 7800 4450 7800
Wire Bus Line
	6350 5650 6850 5650
Wire Bus Line
	6350 4050 6350 5650
Connection ~ 6350 4300
Wire Wire Line
	6850 5750 6550 5750
Text Label 6550 5750 0    60   ~ 0
~IORQ3
Wire Wire Line
	6850 5850 6550 5850
Wire Wire Line
	6850 5950 6550 5950
Wire Wire Line
	6850 6050 6550 6050
Wire Wire Line
	6850 6150 6550 6150
Text Label 6550 5850 0    60   ~ 0
~RESET
Text Label 6550 5950 0    60   ~ 0
~M1
Text Label 6550 6050 0    60   ~ 0
~IORQ
Text Label 6550 6150 0    60   ~ 0
~RD
Wire Wire Line
	6850 6450 6550 6450
Wire Wire Line
	6850 6550 6550 6550
Text Label 6550 6450 0    60   ~ 0
~INT
Text Label 6550 6550 0    60   ~ 0
CLK
Wire Wire Line
	6850 6250 6550 6250
Wire Wire Line
	6850 6350 6550 6350
Text Label 6550 6250 0    60   ~ 0
A1
Text Label 6550 6350 0    60   ~ 0
A0
Wire Wire Line
	7800 5100 7800 6350
Wire Wire Line
	7800 6350 7650 6350
Wire Wire Line
	8350 5100 8150 5100
$Comp
L R R29
U 1 1
P 2600 2250
F 0 "R29" V 2680 2250 50  0000 C CNN
F 1 "10K" V 2600 2250 50  0000 C CNN
F 2 "Resistors_THT:R_Axial_DIN0204_L3.6mm_D1.6mm_P5.08mm_Horizontal" V 2530 2250 50  0001 C CNN
F 3 "" H 2600 2250 50  0001 C CNN
	1    2600 2250
	0    1    1    0   
$EndComp
Wire Wire Line
	3050 2250 2750 2250
$Comp
L VCC #PWR021
U 1 1
P 2450 2250
F 0 "#PWR021" H 2450 2100 50  0001 C CNN
F 1 "VCC" H 2450 2400 50  0000 C CNN
F 2 "" H 2450 2250 50  0001 C CNN
F 3 "" H 2450 2250 50  0001 C CNN
	1    2450 2250
	1    0    0    -1  
$EndComp
$Comp
L C C26
U 1 1
P 4450 7650
F 0 "C26" H 4475 7750 50  0000 L CNN
F 1 "0.1uF" H 4475 7550 50  0000 L CNN
F 2 "Capacitors_THT:C_Disc_D4.3mm_W1.9mm_P5.00mm" H 4488 7500 50  0001 C CNN
F 3 "" H 4450 7650 50  0001 C CNN
	1    4450 7650
	1    0    0    -1  
$EndComp
Text Notes 4400 7450 0    60   ~ 0
Near\nU16
Connection ~ 4150 7500
Connection ~ 4150 7800
$Sheet
S 8350 4200 800  1100
U 59D91F17
F0 "CTC" 60
F1 "CTC.sch" 60
F2 "D[0..7]" B R 9150 4300 60 
F3 "~CE" I R 9150 4400 60 
F4 "~RESET" I R 9150 4500 60 
F5 "~M1" I R 9150 4600 60 
F6 "~IORQ" I R 9150 4700 60 
F7 "~RD" I R 9150 4800 60 
F8 "CS0" I R 9150 4900 60 
F9 "CS1" I R 9150 5000 60 
F10 "~INT" O R 9150 5100 60 
F11 "IEI" I L 8350 5000 60 
F12 "IEO" O L 8350 5100 60 
F13 "CLK" I R 9150 5200 60 
F14 "CCLK0" O L 8350 4400 60 
F15 "CCLK1" O L 8350 4600 60 
$EndSheet
Wire Wire Line
	4150 5450 4450 5450
Text Label 4450 5450 2    60   ~ 0
~IORQ4
Wire Wire Line
	9150 4400 9450 4400
Text Label 9450 4400 2    60   ~ 0
~IORQ4
Wire Wire Line
	9150 4500 9450 4500
Wire Wire Line
	9150 4600 9450 4600
Wire Wire Line
	9150 4700 9450 4700
Wire Wire Line
	9150 4800 9450 4800
Text Label 9450 4500 2    60   ~ 0
~RESET
Text Label 9450 4600 2    60   ~ 0
~M1
Text Label 9450 4700 2    60   ~ 0
~IORQ
Text Label 9450 4800 2    60   ~ 0
~RD
Wire Wire Line
	9150 5100 9450 5100
Wire Wire Line
	9150 5200 9450 5200
Text Label 9450 5100 2    60   ~ 0
~INT
Text Label 9450 5200 2    60   ~ 0
CLK
Wire Wire Line
	9150 4900 9450 4900
Wire Wire Line
	9150 5000 9450 5000
Text Label 9450 4900 2    60   ~ 0
A0
Text Label 9450 5000 2    60   ~ 0
A1
NoConn ~ 8150 5100
Wire Wire Line
	7650 6450 8050 6450
Wire Wire Line
	8050 6450 8050 5000
Wire Wire Line
	8050 5000 8350 5000
Wire Wire Line
	8350 4400 7650 4400
Wire Wire Line
	8350 4600 7650 4600
Wire Bus Line
	6350 4050 9250 4050
Wire Bus Line
	9250 4050 9250 4300
Wire Bus Line
	9250 4300 9150 4300
$Comp
L USB_B J5
U 1 1
P 800 4050
F 0 "J5" H 600 4500 50  0000 L CNN
F 1 "USB_B" H 600 4400 50  0000 L CNN
F 2 "z80_footprints:USB_B_E8144-B02022-L" H 950 4000 50  0001 C CNN
F 3 "" H 950 4000 50  0001 C CNN
	1    800  4050
	1    0    0    -1  
$EndComp
$Sheet
S 600  7650 550  250 
U 59EFC926
F0 "Spares" 60
F1 "spares.sch" 60
$EndSheet
$Comp
L 74LS32 U4
U 3 1
P 8850 850
F 0 "U4" H 8850 900 50  0000 C CNN
F 1 "74AHC32" H 8850 800 50  0000 C CNN
F 2 "Housings_DIP:DIP-14_W7.62mm_LongPads" H 8850 850 50  0001 C CNN
F 3 "" H 8850 850 50  0001 C CNN
	3    8850 850 
	-1   0    0    -1  
$EndComp
Text Label 9600 950  2    60   ~ 0
A14
Wire Wire Line
	9450 950  9600 950 
Wire Wire Line
	9550 1550 9300 1550
Wire Wire Line
	9550 1650 9300 1650
Wire Wire Line
	9550 1750 9300 1750
Wire Wire Line
	9550 1850 9300 1850
Wire Wire Line
	9550 1950 9300 1950
Wire Wire Line
	9550 2050 9300 2050
Wire Wire Line
	9550 2150 9300 2150
Wire Wire Line
	9550 2250 9300 2250
Wire Wire Line
	9550 2350 9300 2350
Wire Wire Line
	9550 2450 9300 2450
Wire Wire Line
	9550 2550 9300 2550
Wire Wire Line
	9550 2650 9300 2650
Wire Wire Line
	9550 2750 9300 2750
Wire Wire Line
	9550 2850 9300 2850
Wire Wire Line
	9550 2950 9300 2950
Wire Wire Line
	9550 3050 9300 3050
Wire Wire Line
	9550 3150 9300 3150
Wire Wire Line
	9550 3250 9300 3250
Wire Wire Line
	9550 3350 9300 3350
Wire Wire Line
	9550 3450 9300 3450
Wire Wire Line
	10050 1550 10300 1550
Wire Wire Line
	10050 1650 10300 1650
Wire Wire Line
	10050 1750 10300 1750
Wire Wire Line
	10050 1850 10300 1850
Wire Wire Line
	10050 1950 10300 1950
Wire Wire Line
	10050 2050 10300 2050
Wire Wire Line
	10050 2150 10300 2150
Wire Wire Line
	10050 2250 10300 2250
Wire Wire Line
	10050 2350 10300 2350
Wire Wire Line
	10050 2450 10300 2450
Wire Wire Line
	10050 2550 10300 2550
Wire Wire Line
	10050 2650 10300 2650
Wire Wire Line
	10050 2750 10300 2750
Wire Wire Line
	10050 2850 10300 2850
Wire Wire Line
	10050 2950 10300 2950
Wire Wire Line
	10050 3050 10300 3050
Wire Wire Line
	10050 3150 10300 3150
Wire Wire Line
	10050 3250 10300 3250
Wire Wire Line
	10050 3350 10300 3350
Wire Wire Line
	10050 3450 10300 3450
$Comp
L VCC #PWR022
U 1 1
P 9300 1550
F 0 "#PWR022" H 9300 1400 50  0001 C CNN
F 1 "VCC" H 9300 1700 50  0000 C CNN
F 2 "" H 9300 1550 50  0001 C CNN
F 3 "" H 9300 1550 50  0001 C CNN
	1    9300 1550
	1    0    0    -1  
$EndComp
$Comp
L GND #PWR023
U 1 1
P 10300 3450
F 0 "#PWR023" H 10300 3200 50  0001 C CNN
F 1 "GND" H 10300 3300 50  0000 C CNN
F 2 "" H 10300 3450 50  0001 C CNN
F 3 "" H 10300 3450 50  0001 C CNN
	1    10300 3450
	1    0    0    -1  
$EndComp
Text Label 9300 1650 0    60   ~ 0
A0
Text Label 9300 1750 0    60   ~ 0
A1
Text Label 9300 1850 0    60   ~ 0
A2
Text Label 9300 1950 0    60   ~ 0
A3
Text Label 9300 2050 0    60   ~ 0
A4
Text Label 9300 2150 0    60   ~ 0
A5
Text Label 9300 2250 0    60   ~ 0
A6
Text Label 9300 2350 0    60   ~ 0
A7
Text Label 9300 2450 0    60   ~ 0
A8
Text Label 9300 2550 0    60   ~ 0
A9
Text Label 9300 2650 0    60   ~ 0
A10
Text Label 9300 2750 0    60   ~ 0
A11
Text Label 9300 2850 0    60   ~ 0
A12
Text Label 9300 2950 0    60   ~ 0
A13
Text Label 9300 3050 0    60   ~ 0
A14
Text Label 9300 3150 0    60   ~ 0
A15
Text Label 10300 1550 2    60   ~ 0
D0
Text Label 10300 1650 2    60   ~ 0
D1
Text Label 10300 1750 2    60   ~ 0
D2
Text Label 10300 1850 2    60   ~ 0
D3
Text Label 10300 1950 2    60   ~ 0
D4
Text Label 10300 2050 2    60   ~ 0
D5
Text Label 10300 2150 2    60   ~ 0
D6
Text Label 10300 2250 2    60   ~ 0
D7
Text Label 9300 3350 0    60   ~ 0
~RESET
Text Label 10300 2750 2    60   ~ 0
~INT
Text Label 10300 3350 2    60   ~ 0
CLK
Text Label 10300 3250 2    60   ~ 0
~M1
Text Label 10300 2350 2    60   ~ 0
~RD
Text Label 10300 2450 2    60   ~ 0
~WR
Text Label 10300 2550 2    60   ~ 0
~MREQ
Text Label 10300 2650 2    60   ~ 0
~IORQ
NoConn ~ 9300 3250
NoConn ~ 10300 3150
$Comp
L Conn_02x20_Odd_Even J3
U 1 1
P 9750 2450
F 0 "J3" H 9800 3450 50  0000 C CNN
F 1 "Conn_02x20_Odd_Even" H 9800 1350 50  0000 C CNN
F 2 "Pin_Headers:Pin_Header_Straight_2x20_Pitch2.54mm" H 9750 2450 50  0001 C CNN
F 3 "" H 9750 2450 50  0001 C CNN
	1    9750 2450
	1    0    0    -1  
$EndComp
Text Label 5200 4300 0    60   ~ 0
D[0..7]
NoConn ~ 9300 3450
Wire Wire Line
	4150 5550 4450 5550
Wire Wire Line
	4150 5650 4450 5650
Wire Wire Line
	4150 5750 4450 5750
Text Label 4450 5550 2    60   ~ 0
~IORQ5
Text Label 4450 5650 2    60   ~ 0
~IORQ6
Text Label 4450 5750 2    60   ~ 0
~IORQ7
Text Label 10300 2850 2    60   ~ 0
~IORQ7
Text Label 10300 2950 2    60   ~ 0
~IORQ5
Text Label 10300 3050 2    60   ~ 0
~IORQ6
$EndSCHEMATC
